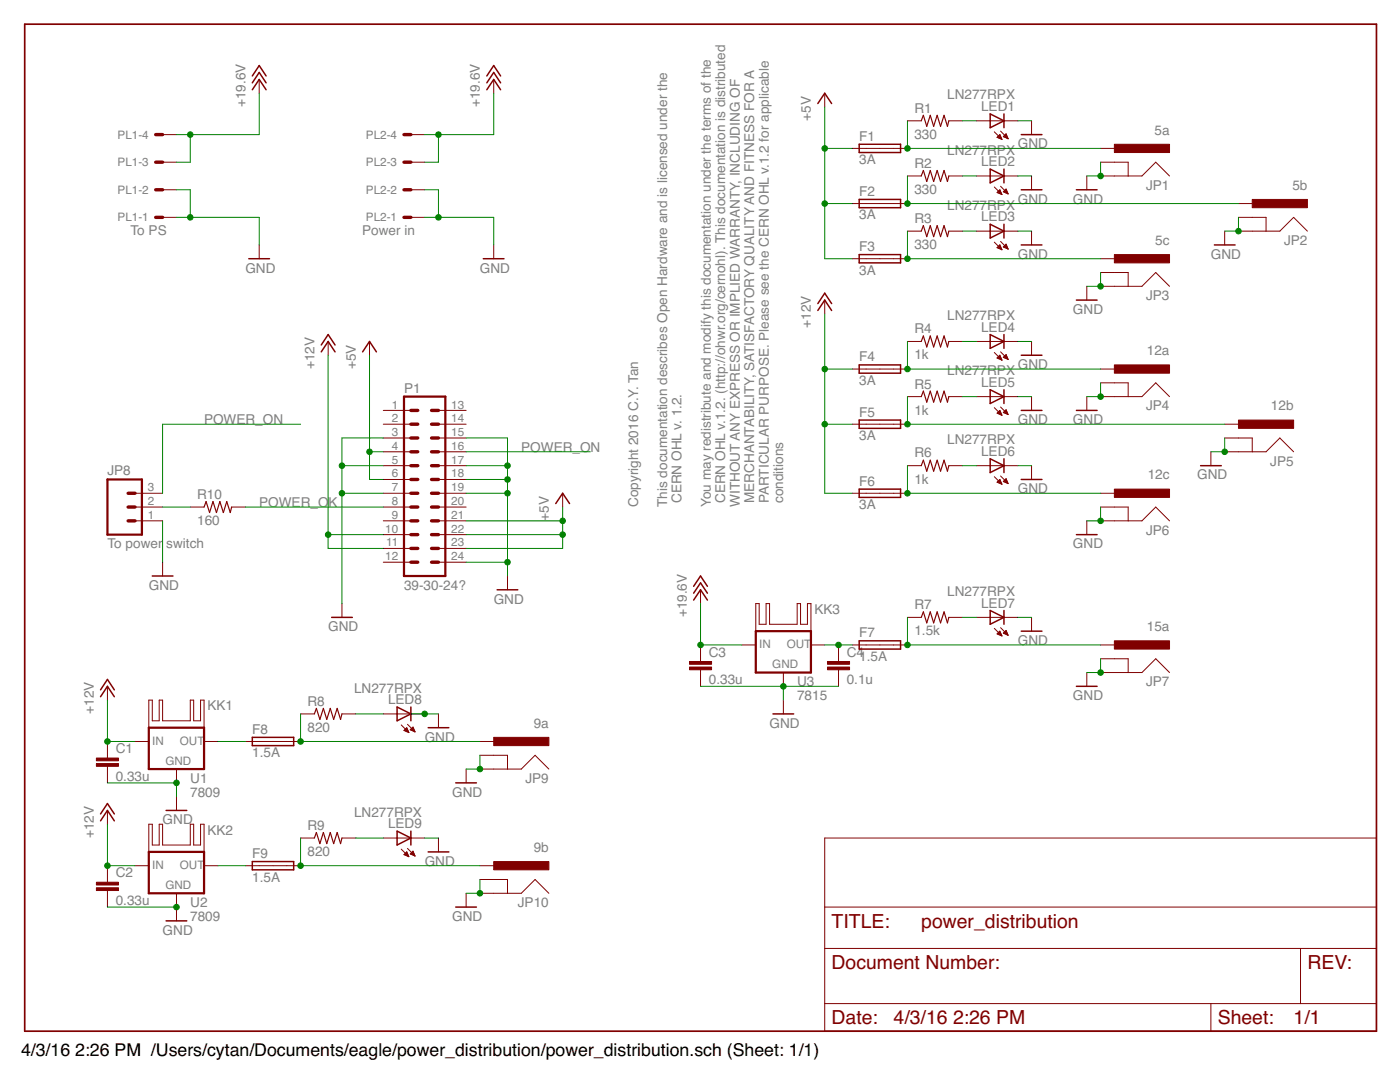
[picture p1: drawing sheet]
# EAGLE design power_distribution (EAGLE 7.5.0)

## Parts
C1  0.33u  CAPPTH1  [CAP-PTH-5MM]
C2  0.33u  CAPPTH1  [CAP-PTH-5MM]
C3  0.33u  CAPPTH1  [CAP-PTH-5MM]
C4  0.1u  CAPPTH1  [CAP-PTH-5MM]
F1  3A  SH32  [SH32]
F2  3A  SH32  [SH32]
F3  3A  SH32  [SH32]
F4  3A  SH32  [SH32]
F5  3A  SH32  [SH32]
F6  3A  SH32  [SH32]
F7  1.5A  SH32  [SH32]
F8  1.5A  SH32  [SH32]
F9  1.5A  SH32  [SH32]
JP1  5a  POWER_JACK  [POWER_JACK_V_PTH]
JP2  5b  POWER_JACK  [POWER_JACK_V_PTH]
JP3  5c  POWER_JACK  [POWER_JACK_V_PTH]
JP4  12a  POWER_JACK  [POWER_JACK_V_PTH]
JP5  12b  POWER_JACK  [POWER_JACK_V_PTH]
JP6  12c  POWER_JACK  [POWER_JACK_V_PTH]
JP7  15a  POWER_JACK  [POWER_JACK_V_PTH]
JP8  To power switch  M03PTH  [1X03]
JP9  9a  POWER_JACK  [POWER_JACK_V_PTH]
JP10  9b  POWER_JACK  [POWER_JACK_V_PTH]
KK1  TO-220_HEATSINK_4W  [TO-220-HEATSINK-4W]
KK2  TO-220_HEATSINK_4W  [TO-220-HEATSINK-4W]
KK3  TO-220_HEATSINK_4W  [TO-220-HEATSINK-4W]
LED1  LN277RPX  [LED3MM]
LED2  LN277RPX  [LED3MM]
LED3  LN277RPX  [LED3MM]
LED4  LN277RPX  [LED3MM]
LED5  LN277RPX  [LED3MM]
LED6  LN277RPX  [LED3MM]
LED7  LN277RPX  [LED3MM]
LED8  LN277RPX  [LED3MM]
LED9  LN277RPX  [LED3MM]
P1  39-30-24  [39-30-?24?]
PL1  To PS  555X-4H  [5569-4]
PL2  Power in  555X-4H  [5569-4]
R1  330  R-US_0207/10  [0207/10]
R2  330  R-US_0207/10  [0207/10]
R3  330  R-US_0207/10  [0207/10]
R4  1k  R-US_0207/10  [0207/10]
R5  1k  R-US_0207/10  [0207/10]
R6  1k  R-US_0207/10  [0207/10]
R7  1.5k  R-US_0207/10  [0207/10]
R8  820  R-US_0207/10  [0207/10]
R9  820  R-US_0207/10  [0207/10]
R10  160  R-US_0207/10  [0207/10]
U1  7809  V_REG_78XX-TO-220  [TO-220-ALT]
U2  7809  V_REG_78XX-TO-220  [TO-220-ALT]
U3  7815  V_REG_78XX-TO-220  [TO-220-ALT]

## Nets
+5V: F1.1A F2.1A F3.1A P1.4 P1.6 P1.21 P1.22 P1.23
+12V: C1.1 C2.1 F4.1A F5.1A F6.1A P1.10 P1.11 U1.IN U2.IN
+18V: C3.1 PL1.3 PL1.4 PL2.3 PL2.4 U3.IN ; supply symbol labelled +19.6V
GND: C1.2 C2.2 C3.2 C4.2 JP1.GND JP1.GNDBREAK JP2.GND JP2.GNDBREAK JP3.GND JP3.GNDBREAK JP4.GND JP4.GNDBREAK JP5.GND JP5.GNDBREAK JP6.GND JP6.GNDBREAK JP7.GND JP7.GNDBREAK JP8.1 JP9.GND JP9.GNDBREAK JP10.GND JP10.GNDBREAK LED1.K(C) LED2.K(C) LED3.K(C) LED4.K(C) LED5.K(C) LED6.K(C) LED7.K(C) LED8.K(C) LED9.K(C) P1.3 P1.5 P1.7 P1.15 P1.17 P1.18 P1.19 P1.24 PL1.1 PL1.2 PL2.1 PL2.2 U1.GND U2.GND U3.GND
N$1: F1.2A JP1.PWR R1.1
N$2: F2.2A JP2.PWR R2.1
N$3: F3.2A JP3.PWR R3.1
N$4: LED1.A R1.2
N$5: LED2.A R2.2
N$6: LED3.A R3.2
N$7: F4.2A JP4.PWR R4.1
N$8: F5.2A JP5.PWR R5.1
N$9: F6.2A JP6.PWR R6.1
N$10: LED4.A R4.2
N$11: LED5.A R5.2
N$12: LED6.A R6.2
N$13: F8.1A U1.OUT
N$14: F7.2A JP7.PWR R7.1
N$15: LED7.A R7.2
N$16: F8.2A JP9.PWR R8.1
N$17: LED8.A R8.2
N$18: JP8.2 R10.1
N$19: F9.1A U2.OUT
N$20: F9.2A JP10.PWR R9.1
N$21: LED9.A R9.2
N$24: C4.1 F7.1A U3.OUT
POWER_OK: P1.8 R10.2
POWER_ON: JP8.3 P1.16
Unconnected: F1.1B F1.2B F2.1B F2.2B F3.1B F3.2B F4.1B F4.2B F5.1B F5.2B F6.1B F6.2B F7.1B F7.2B F8.1B F8.2B F9.1B F9.2B P1.1 P1.2 P1.9 P1.12 P1.13 P1.14 P1.20

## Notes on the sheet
- Copyright 2016 C.Y. Tan
  
  This documentation describes Open Hardware and is licensed under the
   CERN OHL v. 1.2. 
  
  You may redistribute and modify this documentation under the terms of the
   CERN OHL v.1.2. (http://ohwr.org/cernohl). This documentation is distributed 
  WITHOUT ANY EXPRESS OR IMPLIED WARRANTY, INCLUDING OF
   MERCHANTABILITY, SATISFACTORY QUALITY AND FITNESS FOR A
   PARTICULAR PURPOSE. Please see the CERN OHL v.1.2 for applicable
   conditions

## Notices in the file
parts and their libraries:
SparkFun-Connectors: Licensing: Creative Commons ShareAlike 4.0 International - https://creativecommons.org/licenses/by-sa/4.0
